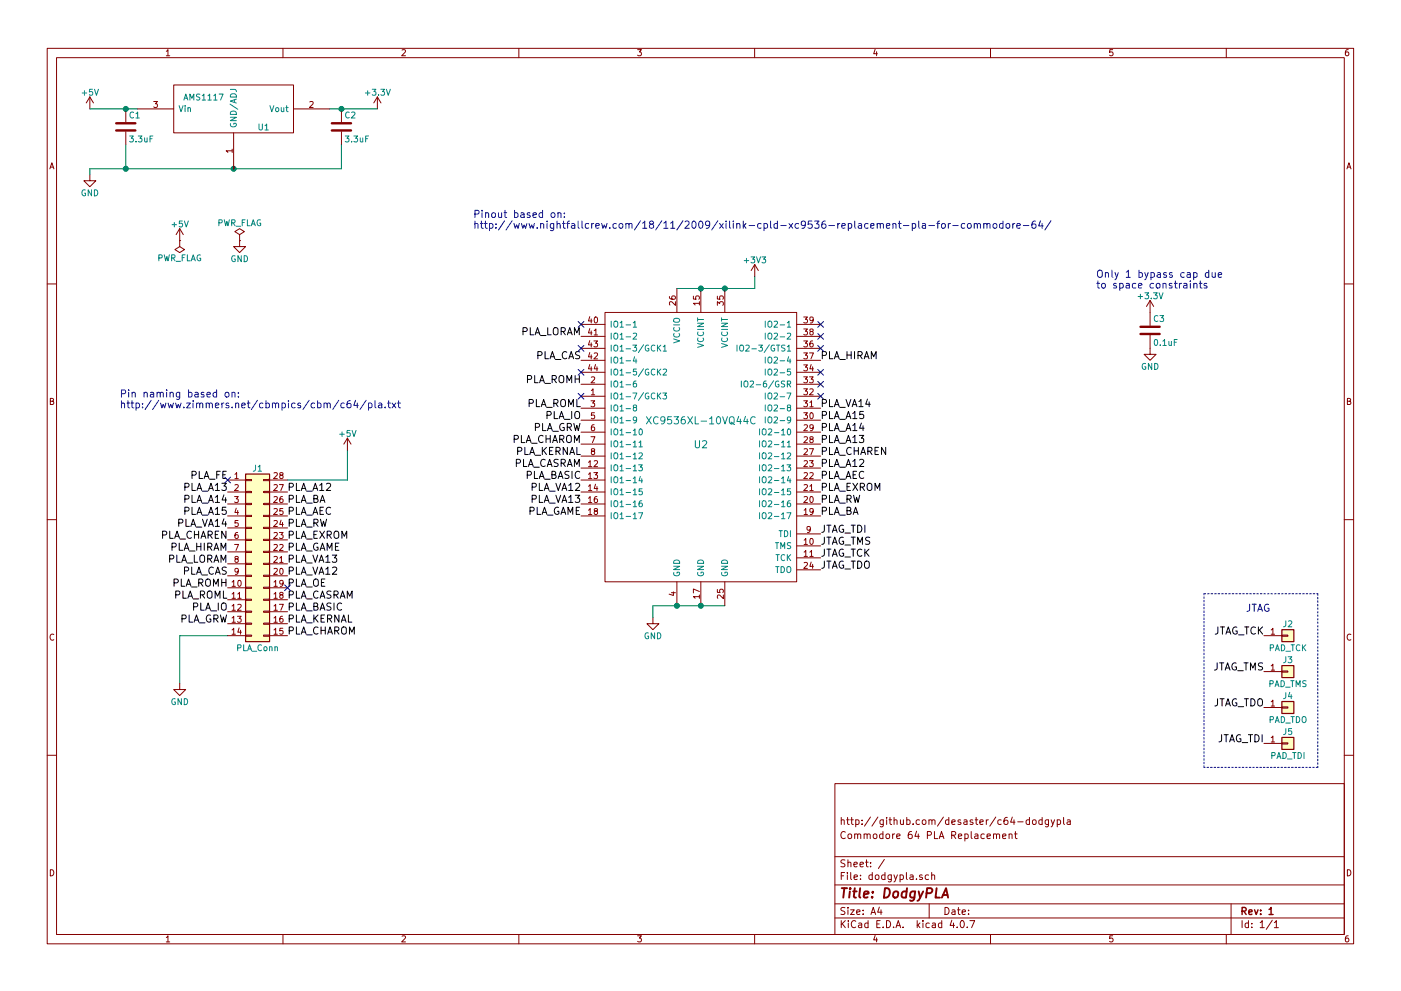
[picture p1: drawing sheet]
EESchema Schematic File Version 2
LIBS:power
LIBS:device
LIBS:switches
LIBS:relays
LIBS:motors
LIBS:transistors
LIBS:conn
LIBS:linear
LIBS:regul
LIBS:74xx
LIBS:cmos4000
LIBS:adc-dac
LIBS:memory
LIBS:xilinx
LIBS:microcontrollers
LIBS:dsp
LIBS:microchip
LIBS:analog_switches
LIBS:motorola
LIBS:texas
LIBS:intel
LIBS:audio
LIBS:interface
LIBS:digital-audio
LIBS:philips
LIBS:display
LIBS:cypress
LIBS:siliconi
LIBS:opto
LIBS:atmel
LIBS:contrib
LIBS:valves
LIBS:xc9536xl-10vq44c
LIBS:ams1117
LIBS:dodgypla-cache
EELAYER 25 0
EELAYER END
$Descr A4 11693 8268
encoding utf-8
Sheet 1 1
Title "DodgyPLA"
Date ""
Rev "1"
Comp ""
Comment1 "Commodore 64 PLA Replacement"
Comment2 "http://github.com/desaster/c64-dodgypla"
Comment3 ""
Comment4 ""
$EndDescr
$Comp
L Conn_02x14_Counter_Clockwise J1
U 1 1
P 2100 4600
F 0 "J1" H 2150 5300 50  0000 C CNN
F 1 "PLA_Conn" H 2150 3800 50  0000 C CNN
F 2 "Housings_DIP:DIP-28_W15.24mm_Socket" H 2100 4600 50  0001 C CNN
F 3 "" H 2100 4600 50  0001 C CNN
	1    2100 4600
	1    0    0    -1  
$EndComp
Wire Wire Line
	2400 4000 2900 4000
Wire Wire Line
	2900 4000 2900 3750
$Comp
L +5V #PWR01
U 1 1
P 2900 3750
F 0 "#PWR01" H 2900 3600 50  0001 C CNN
F 1 "+5V" H 2900 3890 50  0000 C CNN
F 2 "" H 2900 3750 50  0001 C CNN
F 3 "" H 2900 3750 50  0001 C CNN
	1    2900 3750
	1    0    0    -1  
$EndComp
Wire Wire Line
	1900 5300 1500 5300
Wire Wire Line
	1500 5300 1500 5700
$Comp
L GND #PWR02
U 1 1
P 1500 5700
F 0 "#PWR02" H 1500 5450 50  0001 C CNN
F 1 "GND" H 1500 5550 50  0000 C CNN
F 2 "" H 1500 5700 50  0001 C CNN
F 3 "" H 1500 5700 50  0001 C CNN
	1    1500 5700
	1    0    0    -1  
$EndComp
Text Label 1900 4100 2    60   ~ 0
PLA_A13
Text Label 1900 4200 2    60   ~ 0
PLA_A14
Text Label 1900 4300 2    60   ~ 0
PLA_A15
Text Label 1900 4400 2    60   ~ 0
PLA_VA14
Text Label 1900 4500 2    60   ~ 0
PLA_CHAREN
Text Label 1900 4600 2    60   ~ 0
PLA_HIRAM
Text Label 1900 4700 2    60   ~ 0
PLA_LORAM
Text Label 1900 4800 2    60   ~ 0
PLA_CAS
Text Label 1900 4900 2    60   ~ 0
PLA_ROMH
Text Label 1900 5000 2    60   ~ 0
PLA_ROML
Text Label 1900 5100 2    60   ~ 0
PLA_IO
Text Label 1900 5200 2    60   ~ 0
PLA_GRW
Text Label 2400 4100 0    60   ~ 0
PLA_A12
Text Label 2400 4200 0    60   ~ 0
PLA_BA
Text Label 2400 4300 0    60   ~ 0
PLA_AEC
Text Label 2400 4400 0    60   ~ 0
PLA_RW
Text Label 2400 4500 0    60   ~ 0
PLA_EXROM
Text Label 2400 4600 0    60   ~ 0
PLA_GAME
Text Label 2400 4700 0    60   ~ 0
PLA_VA13
Text Label 2400 4800 0    60   ~ 0
PLA_VA12
Text Label 2400 4900 0    60   ~ 0
PLA_OE
Text Label 2400 5000 0    60   ~ 0
PLA_CASRAM
Text Label 2400 5100 0    60   ~ 0
PLA_BASIC
Text Label 2400 5200 0    60   ~ 0
PLA_KERNAL
Text Label 2400 5300 0    60   ~ 0
PLA_CHAROM
Text Label 1900 4000 2    60   ~ 0
PLA_FE
$Comp
L Conn_01x01 J2
U 1 1
P 10750 5300
F 0 "J2" H 10750 5400 50  0000 C CNN
F 1 "PAD_TCK" H 10750 5200 50  0000 C CNN
F 2 "dodgyPLA_footprints:testpad_1.6mm" H 10750 5300 50  0001 C CNN
F 3 "" H 10750 5300 50  0001 C CNN
	1    10750 5300
	1    0    0    -1  
$EndComp
$Comp
L Conn_01x01 J3
U 1 1
P 10750 5600
F 0 "J3" H 10750 5700 50  0000 C CNN
F 1 "PAD_TMS" H 10750 5500 50  0000 C CNN
F 2 "dodgyPLA_footprints:testpad_1.6mm" H 10750 5600 50  0001 C CNN
F 3 "" H 10750 5600 50  0001 C CNN
	1    10750 5600
	1    0    0    -1  
$EndComp
$Comp
L Conn_01x01 J4
U 1 1
P 10750 5900
F 0 "J4" H 10750 6000 50  0000 C CNN
F 1 "PAD_TDO" H 10750 5800 50  0000 C CNN
F 2 "dodgyPLA_footprints:testpad_1.6mm" H 10750 5900 50  0001 C CNN
F 3 "" H 10750 5900 50  0001 C CNN
	1    10750 5900
	1    0    0    -1  
$EndComp
$Comp
L Conn_01x01 J5
U 1 1
P 10750 6200
F 0 "J5" H 10750 6300 50  0000 C CNN
F 1 "PAD_TDI" H 10750 6100 50  0000 C CNN
F 2 "dodgyPLA_footprints:testpad_1.6mm" H 10750 6200 50  0001 C CNN
F 3 "" H 10750 6200 50  0001 C CNN
	1    10750 6200
	1    0    0    -1  
$EndComp
Text Label 10550 5300 2    60   ~ 0
JTAG_TCK
Text Label 10550 5600 2    60   ~ 0
JTAG_TMS
Text Label 10550 5900 2    60   ~ 0
JTAG_TDO
Text Label 10550 6200 2    60   ~ 0
JTAG_TDI
Text Notes 10400 5100 0    60   ~ 0
JTAG
Wire Notes Line
	11000 4950 11000 6400
$Comp
L +3.3V #PWR03
U 1 1
P 3150 900
F 0 "#PWR03" H 3150 750 50  0001 C CNN
F 1 "+3.3V" H 3150 1040 50  0000 C CNN
F 2 "" H 3150 900 50  0001 C CNN
F 3 "" H 3150 900 50  0001 C CNN
	1    3150 900 
	1    0    0    -1  
$EndComp
$Comp
L +5V #PWR04
U 1 1
P 750 900
F 0 "#PWR04" H 750 750 50  0001 C CNN
F 1 "+5V" H 750 1040 50  0000 C CNN
F 2 "" H 750 900 50  0001 C CNN
F 3 "" H 750 900 50  0001 C CNN
	1    750  900 
	1    0    0    -1  
$EndComp
$Comp
L C C1
U 1 1
P 1050 1050
F 0 "C1" H 1075 1150 50  0000 L CNN
F 1 "3.3uF" H 1075 950 50  0000 L CNN
F 2 "Capacitors_SMD:C_0805" H 1088 900 50  0001 C CNN
F 3 "" H 1050 1050 50  0001 C CNN
	1    1050 1050
	1    0    0    -1  
$EndComp
$Comp
L GND #PWR05
U 1 1
P 750 1450
F 0 "#PWR05" H 750 1200 50  0001 C CNN
F 1 "GND" H 750 1300 50  0000 C CNN
F 2 "" H 750 1450 50  0001 C CNN
F 3 "" H 750 1450 50  0001 C CNN
	1    750  1450
	1    0    0    -1  
$EndComp
$Comp
L C C2
U 1 1
P 2850 1050
F 0 "C2" H 2875 1150 50  0000 L CNN
F 1 "3.3uF" H 2875 950 50  0000 L CNN
F 2 "Capacitors_SMD:C_0805" H 2888 900 50  0001 C CNN
F 3 "" H 2850 1050 50  0001 C CNN
	1    2850 1050
	1    0    0    -1  
$EndComp
Text Label 6850 4750 0    60   ~ 0
JTAG_TDO
Wire Notes Line
	11000 6400 10050 6400
Wire Notes Line
	10050 6400 10050 4950
Wire Notes Line
	10050 4950 11000 4950
Text Label 6850 4450 0    60   ~ 0
JTAG_TDI
Text Label 6850 4550 0    60   ~ 0
JTAG_TMS
Text Label 6850 4650 0    60   ~ 0
JTAG_TCK
$Comp
L C C3
U 1 1
P 9600 2750
F 0 "C3" H 9625 2850 50  0000 L CNN
F 1 "0.1uF" H 9625 2650 50  0000 L CNN
F 2 "Capacitors_SMD:C_0603" H 9638 2600 50  0001 C CNN
F 3 "" H 9600 2750 50  0001 C CNN
	1    9600 2750
	1    0    0    -1  
$EndComp
$Comp
L GND #PWR06
U 1 1
P 9600 2900
F 0 "#PWR06" H 9600 2650 50  0001 C CNN
F 1 "GND" H 9600 2750 50  0000 C CNN
F 2 "" H 9600 2900 50  0001 C CNN
F 3 "" H 9600 2900 50  0001 C CNN
	1    9600 2900
	1    0    0    -1  
$EndComp
Text Notes 1000 3400 0    60   ~ 0
Pin naming based on:\nhttp://www.zimmers.net/cbmpics/cbm/c64/pla.txt
Text Label 4850 2800 2    60   ~ 0
PLA_LORAM
Text Label 4850 3000 2    60   ~ 0
PLA_CAS
Text Label 4850 3200 2    60   ~ 0
PLA_ROMH
Text Label 4850 3400 2    60   ~ 0
PLA_ROML
Text Label 4850 3500 2    60   ~ 0
PLA_IO
Text Label 4850 3600 2    60   ~ 0
PLA_GRW
Text Label 4850 3700 2    60   ~ 0
PLA_CHAROM
Text Label 4850 3800 2    60   ~ 0
PLA_KERNAL
Text Label 4850 3900 2    60   ~ 0
PLA_CASRAM
Text Label 4850 4000 2    60   ~ 0
PLA_BASIC
Text Label 4850 4100 2    60   ~ 0
PLA_VA12
Text Label 4850 4200 2    60   ~ 0
PLA_VA13
$Comp
L GND #PWR07
U 1 1
P 5450 5150
F 0 "#PWR07" H 5450 4900 50  0001 C CNN
F 1 "GND" H 5450 5000 50  0000 C CNN
F 2 "" H 5450 5150 50  0001 C CNN
F 3 "" H 5450 5150 50  0001 C CNN
	1    5450 5150
	1    0    0    -1  
$EndComp
Text Label 4850 4300 2    60   ~ 0
PLA_GAME
Text Notes 3950 1900 0    60   ~ 0
Pinout based on:\nhttp://www.nightfallcrew.com/18/11/2009/xilink-cpld-xc9536-replacement-pla-for-commodore-64/
Text Label 6850 4300 0    60   ~ 0
PLA_BA
Text Label 6850 4200 0    60   ~ 0
PLA_RW
Text Label 6850 4100 0    60   ~ 0
PLA_EXROM
Text Label 6850 4000 0    60   ~ 0
PLA_AEC
Text Label 6850 3900 0    60   ~ 0
PLA_A12
Text Label 6850 3800 0    60   ~ 0
PLA_CHAREN
Text Label 6850 3700 0    60   ~ 0
PLA_A13
Text Label 6850 3600 0    60   ~ 0
PLA_A14
Text Label 6850 3500 0    60   ~ 0
PLA_A15
Text Label 6850 3400 0    60   ~ 0
PLA_VA14
Text Label 6850 3000 0    60   ~ 0
PLA_HIRAM
NoConn ~ 1900 4000
NoConn ~ 2400 4900
Text Notes 9150 2400 0    60   ~ 0
Only 1 bypass cap due\nto space constraints
Wire Wire Line
	750  900  1150 900 
Connection ~ 1050 900 
Wire Wire Line
	2750 900  3150 900 
Connection ~ 2850 900 
Wire Wire Line
	2850 1400 2850 1200
Wire Wire Line
	750  1400 2850 1400
Wire Wire Line
	750  1400 750  1450
Connection ~ 1950 1400
Wire Wire Line
	1050 1200 1050 1400
Connection ~ 1050 1400
$Comp
L +5V #PWR08
U 1 1
P 1500 2000
F 0 "#PWR08" H 1500 1850 50  0001 C CNN
F 1 "+5V" H 1500 2140 50  0000 C CNN
F 2 "" H 1500 2000 50  0001 C CNN
F 3 "" H 1500 2000 50  0001 C CNN
	1    1500 2000
	1    0    0    -1  
$EndComp
$Comp
L PWR_FLAG #FLG09
U 1 1
P 1500 2000
F 0 "#FLG09" H 1500 2075 50  0001 C CNN
F 1 "PWR_FLAG" H 1500 2150 50  0000 C CNN
F 2 "" H 1500 2000 50  0001 C CNN
F 3 "" H 1500 2000 50  0001 C CNN
	1    1500 2000
	-1   0    0    1   
$EndComp
$Comp
L +3.3V #PWR010
U 1 1
P 9600 2600
F 0 "#PWR010" H 9600 2450 50  0001 C CNN
F 1 "+3.3V" H 9600 2740 50  0000 C CNN
F 2 "" H 9600 2600 50  0001 C CNN
F 3 "" H 9600 2600 50  0001 C CNN
	1    9600 2600
	1    0    0    -1  
$EndComp
$Comp
L GND #PWR011
U 1 1
P 2000 2000
F 0 "#PWR011" H 2000 1750 50  0001 C CNN
F 1 "GND" H 2000 1850 50  0000 C CNN
F 2 "" H 2000 2000 50  0001 C CNN
F 3 "" H 2000 2000 50  0001 C CNN
	1    2000 2000
	1    0    0    -1  
$EndComp
$Comp
L PWR_FLAG #FLG012
U 1 1
P 2000 2000
F 0 "#FLG012" H 2000 2075 50  0001 C CNN
F 1 "PWR_FLAG" H 2000 2150 50  0000 C CNN
F 2 "" H 2000 2000 50  0001 C CNN
F 3 "" H 2000 2000 50  0001 C CNN
	1    2000 2000
	1    0    0    -1  
$EndComp
$Comp
L XC9536XL-10VQ44C U2
U 1 1
P 5850 3600
F 0 "U2" H 5850 3500 60  0000 C CNN
F 1 "XC9536XL-10VQ44C" H 5850 3700 60  0000 C CNN
F 2 "dodgyPLA_footprints:LQFP-44_10x10mm_Pitch0.8mm" H 5850 3450 60  0001 C CNN
F 3 "" H 5850 3450 60  0001 C CNN
	1    5850 3600
	1    0    0    -1  
$EndComp
NoConn ~ 6850 2700
NoConn ~ 6850 2800
NoConn ~ 6850 3100
NoConn ~ 6850 3200
NoConn ~ 6850 3300
NoConn ~ 4850 2900
NoConn ~ 4850 2700
NoConn ~ 4850 3100
NoConn ~ 4850 3300
$Comp
L +3V3 #PWR013
U 1 1
P 6300 2300
F 0 "#PWR013" H 6300 2150 50  0001 C CNN
F 1 "+3V3" H 6300 2440 50  0000 C CNN
F 2 "" H 6300 2300 50  0001 C CNN
F 3 "" H 6300 2300 50  0001 C CNN
	1    6300 2300
	1    0    0    -1  
$EndComp
Wire Wire Line
	5650 2400 6300 2400
Wire Wire Line
	6300 2400 6300 2300
Wire Wire Line
	5450 5050 6050 5050
Wire Wire Line
	5450 5050 5450 5150
Connection ~ 5850 5050
Connection ~ 5650 5050
Connection ~ 5850 2400
Connection ~ 6050 2400
NoConn ~ 6850 2900
$Comp
L AMS1117 U1
U 1 1
P 1950 900
F 0 "U1" H 2200 750 50  0000 C CNN
F 1 "AMS1117" H 1700 1000 50  0000 C CNN
F 2 "TO_SOT_Packages_SMD:SOT-223-3Lead_TabPin2" H 1950 900 60  0001 C CNN
F 3 "" H 1950 900 60  0000 C CNN
	1    1950 900 
	1    0    0    -1  
$EndComp
$EndSCHEMATC
